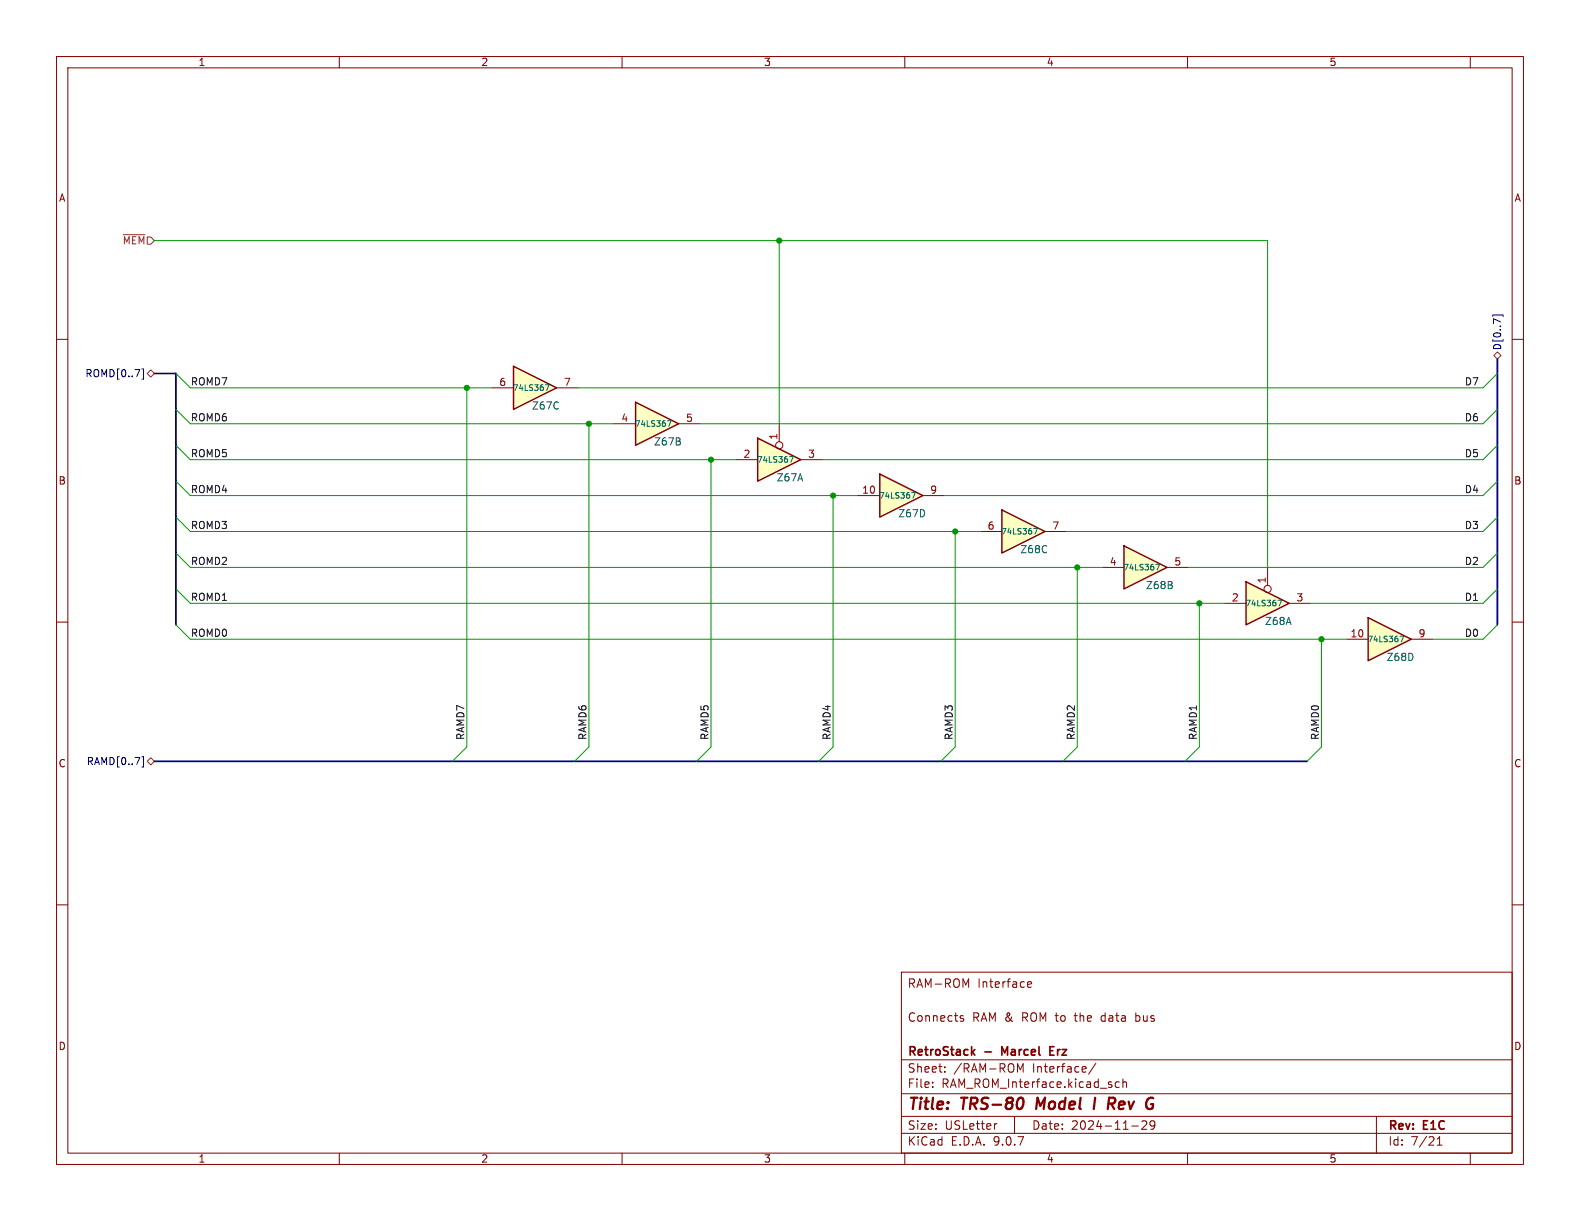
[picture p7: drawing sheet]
<svg xmlns="http://www.w3.org/2000/svg" width="279mm" height="216mm" viewBox="0 0 279 216" stroke-linecap="round" stroke-linejoin="round" font-family="sans-serif">
<g fill="none" stroke="#840000" stroke-width=".18">
<path d="M10 10h259.4v195.9h-259.4zM12 12h255.4v191.9h-255.4zM60 10v2M110 10v2M160 10v2M210 10v2M260 10v2M10 60h2M267.4 60h2M10 110h2M267.4 110h2M10 160h2"/>
<path d="M159.4 171.9h108v32h-108zM169.9 179.7h.5M170.8 174.2l.5-1.1v1.5M181.7 174.1l.7-.2v-.2l-.5-.1-.2 .2 .1 .7h.6M200.9 179.1v1.5M201 179.6l-.1 .1M267.4 160h2M159.4 197.4h108M159.4 193.4h108M159.4 187.4h108M164.9 192.1v.2M164.9 191.4v.1"/>
<path d="M167.1 189.4v.2M167.1 188.7v.1M169.9 180l.5 .2v.2l-.2 .2-.4-.1M176.3 198.7l-.3 .1M179.4 197.4v3M179.9 188.1l.5 1.1 .5-1.1v1.5M193.8 188l-1.3 1.9M197.9 191.4l-.4-.1-.3 .3v.4l.2 .2h.5M198.6 191.4l.2-.1 .3 .1 .1 .9M198.6 190.8v1.5M200.1 199.1h1.2M200.9 180.5l.1 .1"/>
<path d="M201.9 198.3l.6-.1 .2 .1 .1 .3-.9 1.1h.9M204.2 198.8l-.3 .3h-.3l-.2-.3 .1-.5 .4-.1 .2 .1a.99 .99 0 0 1-.3 1.4h-.3M243.4 197.4v6.5M60 203.9v2M110 203.9v2M159.4 200.4h108M160 203.9v2M210 203.9v2M254.1 202.5h.9M254.1 201.4l.5-.4v1.5M260 203.9v2"/>
</g>
<path d="M180.8 194.2a1.31 1.31 0 0 1 0 1.5M183.5 194.1l-.3 2M193.7 194.1l-.3 2M197.1 194.2a.53 .53 0 0 1 0 .8" fill="none" stroke="#840000" stroke-width=".4"/>
<path d="M172 186l.4 .6M172.4 185.6l-.6 .5M177.7 186.1l-.5-1v1.5M185.7 185.8h.5M186.4 185.1h-.7v1.5h.7" fill="none" stroke="#840000" stroke-width=".3"/>
<path d="M220.3 102.9l7.7 3.8-7.7 3.8z" fill="#ffffc2"/>
<path d="M220.3 102.9l7.7 3.8-7.7 3.8z" fill="none" stroke="#840000" stroke-width=".25"/>
<g fill="none" stroke="#840000" stroke-width=".18">
<path d="M216.5 106.7h3.8M224.2 100.3v3.2M228 106.7h3.8"/>
<circle cx="224.2" cy="104.1" r=".63"/>
</g>
<path d="M226 106.1h.6l-.4 1" fill="none" stroke="#006464" stroke-width=".18"/>
<path d="M198.8 96.5l7.6 3.8-7.6 3.8z" fill="#ffffc2"/>
<path d="M198.8 96.5l7.6 3.8-7.6 3.8z" fill="none" stroke="#840000" stroke-width=".25"/>
<path d="M194.9 100.3h3.9M206.4 100.3h3.8" fill="none" stroke="#840000" stroke-width=".18"/>
<path d="M204.4 99.8h.6l-.4 1" fill="none" stroke="#006464" stroke-width=".18"/>
<path d="M90.8 64.8l7.6 3.8-7.6 3.8z" fill="#ffffc2"/>
<path d="M90.8 64.8l7.6 3.8-7.6 3.8z" fill="none" stroke="#840000" stroke-width=".25"/>
<path d="M87 68.6h3.8M98.4 68.6h3.8" fill="none" stroke="#840000" stroke-width=".18"/>
<path d="M96.4 68h.7l-.4 1" fill="none" stroke="#006464" stroke-width=".18"/>
<path d="M155.6 83.8l7.6 3.8-7.6 3.8z" fill="#ffffc2"/>
<path d="M155.6 83.8l7.6 3.8-7.6 3.8z" fill="none" stroke="#840000" stroke-width=".25"/>
<path d="M151.8 87.6h3.8M163.2 87.6h3.8" fill="none" stroke="#840000" stroke-width=".18"/>
<path d="M161.2 87.1h.7l-.5 1" fill="none" stroke="#006464" stroke-width=".18"/>
<path d="M134 77.5l7.6 3.8-7.6 3.8z" fill="#ffffc2"/>
<path d="M134 77.5l7.6 3.8-7.6 3.8z" fill="none" stroke="#840000" stroke-width=".25"/>
<g fill="none" stroke="#840000" stroke-width=".18">
<path d="M137.8 74.9v3.2M130.2 81.3h3.8M141.6 81.3h3.8"/>
<circle cx="137.8" cy="78.7" r=".63"/>
</g>
<path d="M139.6 80.7h.7l-.4 1" fill="none" stroke="#006464" stroke-width=".18"/>
<path d="M112.4 71.1l7.6 3.8-7.6 3.8z" fill="#ffffc2"/>
<path d="M112.4 71.1l7.6 3.8-7.6 3.8z" fill="none" stroke="#840000" stroke-width=".25"/>
<path d="M108.6 74.9h3.8M120 74.9h3.8" fill="none" stroke="#840000" stroke-width=".18"/>
<path d="M118 74.4h.7l-.4 1" fill="none" stroke="#006464" stroke-width=".18"/>
<path d="M241.9 109.2l7.7 3.8-7.7 3.8z" fill="#ffffc2"/>
<path d="M241.9 109.2l7.7 3.8-7.7 3.8z" fill="none" stroke="#840000" stroke-width=".25"/>
<path d="M238.1 113h3.8M249.6 113h3.8" fill="none" stroke="#840000" stroke-width=".18"/>
<path d="M247.6 112.5h.6l-.4 1" fill="none" stroke="#006464" stroke-width=".18"/>
<path d="M177.2 90.2l7.6 3.8-7.6 3.8z" fill="#ffffc2"/>
<path d="M177.2 90.2l7.6 3.8-7.6 3.8z" fill="none" stroke="#840000" stroke-width=".25"/>
<path d="M173.4 94h3.8M184.8 94h3.8" fill="none" stroke="#840000" stroke-width=".18"/>
<path d="M182.8 93.4h.7l-.5 1" fill="none" stroke="#006464" stroke-width=".18"/>
<path d="M264 56v-.3h1.8v.3M25.1 65.2h.3v1.8h-.3M25.1 133.8h.3v1.8h-.3" fill="none" stroke="#000084" stroke-width=".18"/>
<path d="M21.8 41.5h3.8M26 66l.7-.6 .6 .6-.6 .7zM264.2 62.9l.6-.7 .6 .7-.6 .6zM26 134.6l.7-.6 .6 .6-.6 .7z" fill="none" stroke="#725600" stroke-width=".18"/>
<path d="M27.3 66h3.8v44.5M264.8 63.5v47M27.3 134.6h203.8" fill="none" stroke="#000084" stroke-width=".3"/>
<g fill="none" stroke="#009600" stroke-width=".18">
<path d="M27.3 42.5h196.9v57.8M137.8 42.5v32.4M31.1 78.7l2.6 2.6h96.5M31.1 72.4l2.6 2.5h74.9M31.1 66l2.6 2.6h53.3M82.5 68.6v63.5l-2.5 2.5M104.1 74.9v57.2l-2.5 2.5M264.8 78.7l-2.5 2.6h-116.9M264.8 72.4l-2.5 2.5h-138.5M264.8 66l-2.5 2.6h-160.1M31.1 91.4l2.6 2.6h139.7M31.1 97.8l2.6 2.5h161.2"/>
<path d="M31.1 85.1l2.6 2.5h118.1M125.7 81.3v50.8l-2.5 2.5M147.3 87.6v44.5l-2.5 2.5M168.9 94v38.1l-2.5 2.5M264.8 91.4l-2.5 2.6h-73.7M264.8 97.8l-2.5 2.5h-52.1M264.8 85.1l-2.5 2.5h-95.3M31.1 104.1l2.6 2.6h182.8M31.1 110.5l2.6 2.5h204.4M190.5 100.3v31.8l-2.5 2.5M212.1 106.7v25.4l-2.6 2.5M233.7 113v19.1l-2.6 2.5"/>
<path d="M264.8 104.1l-2.5 2.6h-30.5M264.8 110.5l-2.5 2.5h-8.9"/>
</g>
<g fill="#009600" stroke="#009600" stroke-width=".18">
<circle cx="233.7" cy="113" r=".46"/>
<circle cx="125.7" cy="81.3" r=".46"/>
<circle cx="137.8" cy="42.5" r=".46"/>
<circle cx="104.1" cy="74.9" r=".46"/>
<circle cx="147.3" cy="87.6" r=".46"/>
<circle cx="212.1" cy="106.7" r=".46"/>
<circle cx="190.5" cy="100.3" r=".46"/>
<circle cx="168.9" cy="94" r=".46"/>
<circle cx="82.5" cy="68.6" r=".46"/>
</g>
<g font-size="2.8" fill="#840000">
<text x="160.4" y="196.8">Title:</text>
<text x="170.1" y="196.8">TRS-80</text>
<text x="184.1" y="196.8">Model</text>
<text x="195.1" y="196.8">I</text>
<text x="198.4" y="196.8">Rev</text>
</g>
<g font-size="2.1" fill="#840000">
<text x="160.4" y="174.9">RAM-ROM</text>
<text x="172.8" y="174.9">Interface</text>
<text x="160.4" y="180.9">Connects</text>
<text x="171.9" y="180.9">RAM &amp;</text>
<text x="180.9" y="180.9">ROM to</text>
<text x="190.5" y="180.9">the</text>
<text x="195.3" y="180.9">data</text>
<text x="201.5" y="180.9">bus</text>
<text x="160.4" y="189.9">Sheet:</text>
<text x="160.4" y="187.1">RetroStack</text>
<text x="168.6" y="189.9">/RAM-ROM</text>
<text x="174.2" y="187.1">-</text>
<text x="177.8" y="187.1">Marcel</text>
<text x="182.6" y="189.9">Interface/</text>
<text x="186.9" y="187.1">Erz</text>
<text x="160.4" y="192.6">File:</text>
<text x="166.5" y="192.6">RAM_ROM_Interface.kicad_sch</text>
<text x="160.4" y="202.8">KiCad</text>
<text x="160.4" y="200">Size:</text>
<text x="167.1" y="200">USLetter</text>
<text x="168.1" y="202.8">E.D.A.</text>
<text x="175.7" y="202.8">9.0.7</text>
<text x="182.4" y="200">Date:</text>
<text x="189.4" y="200">2024-11-29</text>
<text x="245.4" y="200.2">Rev:</text>
<text x="245.4" y="202.8">Id:</text>
<text x="249.5" y="202.8">7/21</text>
<text x="251.8" y="200.2">E1C</text>
</g>
<g font-size="1.8" fill="#840000">
<text x="35" y="11.9">1</text>
<text x="85" y="11.9">2</text>
<text x="135" y="11.9">3</text>
<text x="185" y="11.9">4</text>
<text x="235" y="11.9">5</text>
<text x="10.3" y="35.9">A</text>
<text x="267.7" y="35.9">A</text>
<text x="10.3" y="85.9">B</text>
<text x="267.7" y="85.9">B</text>
<text x="10.3" y="135.9">C</text>
<text x="267.7" y="135.9">C</text>
<text x="10.3" y="185.9">D</text>
<text x="267.7" y="185.9">D</text>
<text x="35" y="205.8">1</text>
<text x="85" y="205.8">2</text>
<text x="135" y="205.8">3</text>
<text x="185" y="205.8">4</text>
<text x="235" y="205.8">5</text>
</g>
<text font-size="1.8" fill="#725600" x="21.6" y="43.4">~{MEM}</text>
<g font-size="1.8" fill="#000084">
<text x="265.7" y="62" transform="rotate(-90 265.7 62)">D[0..7]</text>
<text x="15" y="66.9">ROMD[0..7]</text>
<text x="15.2" y="135.5">RAMD[0..7]</text>
</g>
<g font-size="1.8" fill="#0f0f0f">
<text x="33.7" y="68.2">ROMD7</text>
<text x="258.9" y="68.2">D7</text>
<text x="33.7" y="74.6">ROMD6</text>
<text x="258.9" y="74.6">D6</text>
<text x="33.7" y="80.9">ROMD5</text>
<text x="258.9" y="80.9">D5</text>
<text x="33.7" y="87.3">ROMD4</text>
<text x="258.9" y="87.3">D4</text>
<text x="33.7" y="93.6">ROMD3</text>
<text x="258.9" y="93.6">D3</text>
<text x="33.7" y="100">ROMD2</text>
<text x="258.9" y="100">D2</text>
<text x="33.7" y="106.3">ROMD1</text>
<text x="258.9" y="106.3">D1</text>
<text x="33.7" y="112.7">ROMD0</text>
<text x="258.9" y="112.7">D0</text>
<text x="82.2" y="131" transform="rotate(-90 82.2 131)">RAMD7</text>
<text x="103.8" y="131" transform="rotate(-90 103.8 131)">RAMD6</text>
<text x="125.4" y="131" transform="rotate(-90 125.4 131)">RAMD5</text>
<text x="147" y="131" transform="rotate(-90 147 131)">RAMD4</text>
<text x="168.6" y="131" transform="rotate(-90 168.6 131)">RAMD3</text>
<text x="190.2" y="131" transform="rotate(-90 190.2 131)">RAMD2</text>
<text x="211.7" y="131" transform="rotate(-90 211.7 131)">RAMD1</text>
<text x="233.3" y="131" transform="rotate(-90 233.3 131)">RAMD0</text>
</g>
<g font-size="1.8" fill="#a90000">
<text x="88.2" y="68.3">6</text>
<text x="99.6" y="68.3">7</text>
<text x="109.8" y="74.7">4</text>
<text x="121.2" y="74.7">5</text>
<text x="137.5" y="77.9" transform="rotate(-90 137.5 77.9)">1</text>
<text x="131.4" y="81">2</text>
<text x="142.8" y="81">3</text>
<text x="152.4" y="87.4">10</text>
<text x="164.4" y="87.4">9</text>
<text x="174.6" y="93.7">6</text>
<text x="186" y="93.7">7</text>
<text x="196.1" y="100.1">4</text>
<text x="207.6" y="100.1">5</text>
<text x="217.7" y="106.4">2</text>
<text x="223.9" y="103.3" transform="rotate(-90 223.9 103.3)">1</text>
<text x="229.2" y="106.4">3</text>
<text x="238.7" y="112.8">10</text>
<text x="250.8" y="112.8">9</text>
</g>
<g font-size="1.8" fill="#006464">
<text x="94" y="72.6">Z67C</text>
<text x="115.6" y="79">Z67B</text>
<text x="137.2" y="85.3">Z67A</text>
<text x="158.7" y="91.7">Z67D</text>
<text x="180.3" y="98">Z68C</text>
<text x="202.6" y="104.4">Z68B</text>
<text x="223.6" y="110.7">Z68A</text>
<text x="245.1" y="117.1">Z68D</text>
</g>
<g font-size="1.4" fill="#006464">
<text x="90.6" y="69.3">74LS367</text>
<text x="112.2" y="75.7">74LS367</text>
<text x="133.8" y="82">74LS367</text>
<text x="155.4" y="88.4">74LS367</text>
<text x="176.9" y="94.7">74LS367</text>
<text x="198.5" y="101.1">74LS367</text>
<text x="220.1" y="107.4">74LS367</text>
<text x="241.7" y="113.8">74LS367</text>
</g>
</svg>
